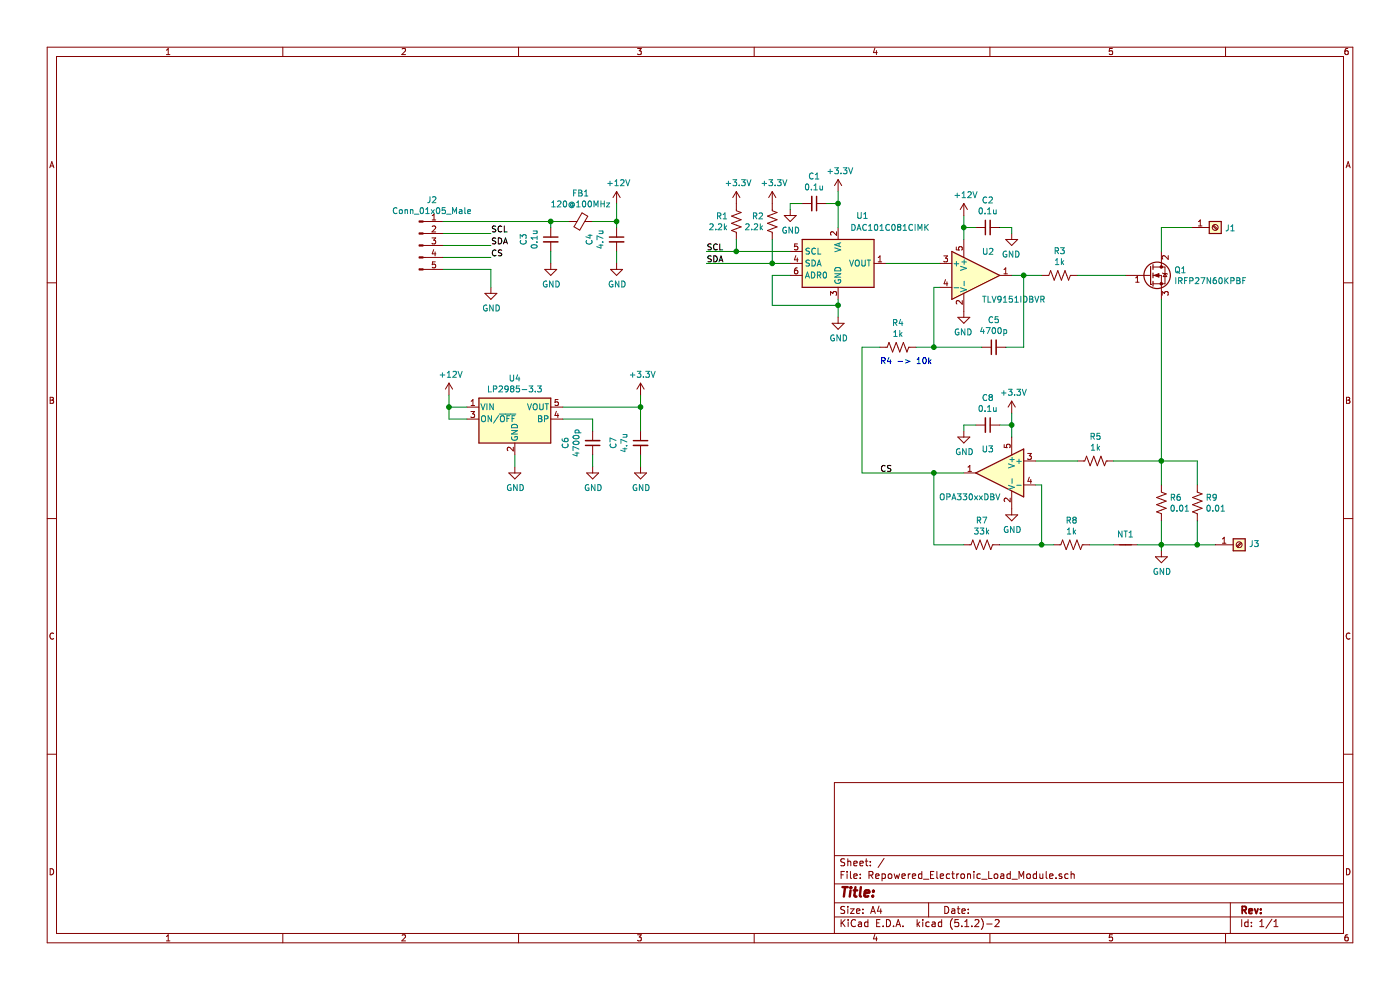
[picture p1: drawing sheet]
EESchema Schematic File Version 4
LIBS:Repowered_Electronic_Load_Module-cache
EELAYER 29 0
EELAYER END
$Descr A4 11693 8268
encoding utf-8
Sheet 1 1
Title ""
Date ""
Rev ""
Comp ""
Comment1 ""
Comment2 ""
Comment3 ""
Comment4 ""
$EndDescr
$Comp
L Analog_DAC:DAC101C081CIMK U1
U 1 1
P 7000 2200
F 0 "U1" H 7150 2600 50  0000 L CNN
F 1 "DAC101C081CIMK" H 7100 2500 50  0000 L CNN
F 2 "Package_TO_SOT_SMD:SOT-23-6" H 7650 1950 50  0001 C CNN
F 3 "http://www.ti.com/lit/ds/symlink/dac101c081.pdf" H 7000 2200 50  0001 C CNN
	1    7000 2200
	1    0    0    -1  
$EndComp
$Comp
L Amplifier_Operational:TLV2371DBV U2
U 1 1
P 8150 2300
F 0 "U2" H 8200 2500 50  0000 L CNN
F 1 "TLV9151IDBVR" H 8200 2100 50  0000 L CNN
F 2 "Package_TO_SOT_SMD:SOT-23-5" H 8050 2100 50  0001 L CNN
F 3 "http://www.ti.com/lit/ds/symlink/tlv2375.pdf" H 8150 2500 50  0001 C CNN
	1    8150 2300
	1    0    0    -1  
$EndComp
$Comp
L Device:C_Small C2
U 1 1
P 8250 1900
F 0 "C2" V 8021 1900 50  0000 C CNN
F 1 "0.1u" V 8112 1900 50  0000 C CNN
F 2 "Capacitor_SMD:C_0603_1608Metric" H 8250 1900 50  0001 C CNN
F 3 "~" H 8250 1900 50  0001 C CNN
	1    8250 1900
	0    -1   1    0   
$EndComp
$Comp
L power:GND #PWR07
U 1 1
P 8450 1950
F 0 "#PWR07" H 8450 1700 50  0001 C CNN
F 1 "GND" H 8455 1777 50  0000 C CNN
F 2 "" H 8450 1950 50  0001 C CNN
F 3 "" H 8450 1950 50  0001 C CNN
	1    8450 1950
	-1   0    0    -1  
$EndComp
Wire Wire Line
	8350 1900 8450 1900
Wire Wire Line
	8450 1900 8450 1950
Wire Wire Line
	8050 1800 8050 1900
Wire Wire Line
	8150 1900 8050 1900
Connection ~ 8050 1900
Wire Wire Line
	8050 1900 8050 2000
$Comp
L power:GND #PWR010
U 1 1
P 8050 2600
F 0 "#PWR010" H 8050 2350 50  0001 C CNN
F 1 "GND" H 8055 2427 50  0000 C CNN
F 2 "" H 8050 2600 50  0001 C CNN
F 3 "" H 8050 2600 50  0001 C CNN
	1    8050 2600
	-1   0    0    -1  
$EndComp
$Comp
L Device:C_Small C5
U 1 1
P 8300 2900
F 0 "C5" V 8071 2900 50  0000 C CNN
F 1 "4700p" V 8162 2900 50  0000 C CNN
F 2 "Capacitor_SMD:C_0603_1608Metric" H 8300 2900 50  0001 C CNN
F 3 "~" H 8300 2900 50  0001 C CNN
	1    8300 2900
	0    -1   1    0   
$EndComp
Wire Wire Line
	8200 2900 7800 2900
Wire Wire Line
	7800 2900 7800 2400
Wire Wire Line
	7800 2400 7850 2400
Wire Wire Line
	8450 2300 8550 2300
Wire Wire Line
	8550 2300 8550 2900
Wire Wire Line
	8550 2900 8400 2900
$Comp
L Device:C_Small C1
U 1 1
P 6800 1700
F 0 "C1" V 6571 1700 50  0000 C CNN
F 1 "0.1u" V 6662 1700 50  0000 C CNN
F 2 "Capacitor_SMD:C_0603_1608Metric" H 6800 1700 50  0001 C CNN
F 3 "~" H 6800 1700 50  0001 C CNN
	1    6800 1700
	0    1    1    0   
$EndComp
$Comp
L power:GND #PWR04
U 1 1
P 6600 1750
F 0 "#PWR04" H 6600 1500 50  0001 C CNN
F 1 "GND" H 6605 1577 50  0000 C CNN
F 2 "" H 6600 1750 50  0001 C CNN
F 3 "" H 6600 1750 50  0001 C CNN
	1    6600 1750
	1    0    0    -1  
$EndComp
Wire Wire Line
	6700 1700 6600 1700
Wire Wire Line
	6600 1700 6600 1750
$Comp
L power:+3.3V #PWR01
U 1 1
P 7000 1600
F 0 "#PWR01" H 7000 1450 50  0001 C CNN
F 1 "+3.3V" H 7015 1773 50  0000 C CNN
F 2 "" H 7000 1600 50  0001 C CNN
F 3 "" H 7000 1600 50  0001 C CNN
	1    7000 1600
	1    0    0    -1  
$EndComp
Wire Wire Line
	7000 1600 7000 1700
Wire Wire Line
	6900 1700 7000 1700
Connection ~ 7000 1700
Wire Wire Line
	7000 1700 7000 1900
$Comp
L power:GND #PWR011
U 1 1
P 7000 2650
F 0 "#PWR011" H 7000 2400 50  0001 C CNN
F 1 "GND" H 7005 2477 50  0000 C CNN
F 2 "" H 7000 2650 50  0001 C CNN
F 3 "" H 7000 2650 50  0001 C CNN
	1    7000 2650
	1    0    0    -1  
$EndComp
$Comp
L Device:R_US R4
U 1 1
P 7500 2900
F 0 "R4" V 7295 2900 50  0000 C CNN
F 1 "1k" V 7386 2900 50  0000 C CNN
F 2 "Resistor_SMD:R_0805_2012Metric" V 7540 2890 50  0001 C CNN
F 3 "~" H 7500 2900 50  0001 C CNN
	1    7500 2900
	0    1    1    0   
$EndComp
Wire Wire Line
	7650 2900 7800 2900
Connection ~ 7800 2900
$Comp
L power:+12V #PWR05
U 1 1
P 8050 1800
F 0 "#PWR05" H 8050 1650 50  0001 C CNN
F 1 "+12V" H 8065 1973 50  0000 C CNN
F 2 "" H 8050 1800 50  0001 C CNN
F 3 "" H 8050 1800 50  0001 C CNN
	1    8050 1800
	1    0    0    -1  
$EndComp
$Comp
L Device:R_US R3
U 1 1
P 8850 2300
F 0 "R3" V 8645 2300 50  0000 C CNN
F 1 "1k" V 8736 2300 50  0000 C CNN
F 2 "Resistor_SMD:R_0805_2012Metric" V 8890 2290 50  0001 C CNN
F 3 "~" H 8850 2300 50  0001 C CNN
	1    8850 2300
	0    1    1    0   
$EndComp
Wire Wire Line
	8700 2300 8550 2300
Connection ~ 8550 2300
$Comp
L Device:R_US R2
U 1 1
P 6450 1850
F 0 "R2" H 6382 1896 50  0000 R CNN
F 1 "2.2k" H 6382 1805 50  0000 R CNN
F 2 "Resistor_SMD:R_0805_2012Metric" V 6490 1840 50  0001 C CNN
F 3 "~" H 6450 1850 50  0001 C CNN
	1    6450 1850
	1    0    0    -1  
$EndComp
$Comp
L power:+3.3V #PWR03
U 1 1
P 6450 1700
F 0 "#PWR03" H 6450 1550 50  0001 C CNN
F 1 "+3.3V" H 6465 1873 50  0000 C CNN
F 2 "" H 6450 1700 50  0001 C CNN
F 3 "" H 6450 1700 50  0001 C CNN
	1    6450 1700
	1    0    0    -1  
$EndComp
$Comp
L Device:R_US R1
U 1 1
P 6150 1850
F 0 "R1" H 6082 1896 50  0000 R CNN
F 1 "2.2k" H 6082 1805 50  0000 R CNN
F 2 "Resistor_SMD:R_0805_2012Metric" V 6190 1840 50  0001 C CNN
F 3 "~" H 6150 1850 50  0001 C CNN
	1    6150 1850
	1    0    0    -1  
$EndComp
$Comp
L power:+3.3V #PWR02
U 1 1
P 6150 1700
F 0 "#PWR02" H 6150 1550 50  0001 C CNN
F 1 "+3.3V" H 6165 1873 50  0000 C CNN
F 2 "" H 6150 1700 50  0001 C CNN
F 3 "" H 6150 1700 50  0001 C CNN
	1    6150 1700
	1    0    0    -1  
$EndComp
Wire Wire Line
	6600 2100 6150 2100
Wire Wire Line
	6150 2000 6150 2100
Connection ~ 6150 2100
Wire Wire Line
	6150 2100 5900 2100
Wire Wire Line
	6450 2000 6450 2200
Wire Wire Line
	5900 2200 6450 2200
Connection ~ 6450 2200
Wire Wire Line
	6450 2200 6600 2200
Text Label 5900 2100 0    50   ~ 0
SCL
Text Label 5900 2200 0    50   ~ 0
SDA
Wire Wire Line
	7850 2200 7400 2200
$Comp
L Device:Q_NMOS_GDS Q1
U 1 1
P 9600 2300
AR Path="/605805C7" Ref="Q1"  Part="1" 
AR Path="/6050CF7B/605805C7" Ref="Q?"  Part="1" 
F 0 "Q1" H 9806 2346 50  0000 L CNN
F 1 "IRFP27N60KPBF" H 9806 2255 50  0000 L CNN
F 2 "Package_TO_SOT_THT:TO-247-3_Vertical" H 9800 2400 50  0001 C CNN
F 3 "~" H 9600 2300 50  0001 C CNN
	1    9600 2300
	1    0    0    -1  
$EndComp
$Comp
L power:GND #PWR019
U 1 1
P 9700 4600
F 0 "#PWR019" H 9700 4350 50  0001 C CNN
F 1 "GND" H 9705 4427 50  0000 C CNN
F 2 "" H 9700 4600 50  0001 C CNN
F 3 "" H 9700 4600 50  0001 C CNN
	1    9700 4600
	1    0    0    -1  
$EndComp
Wire Wire Line
	9700 4600 9700 4550
$Comp
L Connector:Screw_Terminal_01x01 J1
U 1 1
P 10150 1900
F 0 "J1" H 10230 1896 50  0000 L CNN
F 1 "Screw_Terminal_01x01" H 10230 1851 50  0001 L CNN
F 2 "MountingHole:MountingHole_4.3mm_M4_Pad_Via" H 10150 1900 50  0001 C CNN
F 3 "~" H 10150 1900 50  0001 C CNN
	1    10150 1900
	1    0    0    -1  
$EndComp
$Comp
L Device:R_US R6
U 1 1
P 9700 4200
F 0 "R6" H 9768 4246 50  0000 L CNN
F 1 "0.01" H 9768 4155 50  0000 L CNN
F 2 "Resistor_SMD:R_2512_6332Metric" V 9740 4190 50  0001 C CNN
F 3 "~" H 9700 4200 50  0001 C CNN
	1    9700 4200
	1    0    0    -1  
$EndComp
$Comp
L Device:Net-Tie_2 NT1
U 1 1
P 9400 4550
F 0 "NT1" H 9400 4639 50  0000 C CNN
F 1 "Net-Tie_2" H 9400 4640 50  0001 C CNN
F 2 "NetTie:NetTie-2_SMD_Pad0.5mm" H 9400 4550 50  0001 C CNN
F 3 "~" H 9400 4550 50  0001 C CNN
	1    9400 4550
	1    0    0    -1  
$EndComp
Wire Wire Line
	9500 4550 9700 4550
Connection ~ 9700 4550
Wire Wire Line
	9700 4550 9700 4350
Wire Wire Line
	9300 4550 9100 4550
$Comp
L Amplifier_Operational:OPA330xxDBV U3
U 1 1
P 8350 3950
F 0 "U3" H 8450 4150 50  0000 C CNN
F 1 "OPA330xxDBV" H 8600 3750 50  0000 C CNN
F 2 "Package_TO_SOT_SMD:SOT-23-5" H 8250 3750 50  0001 L CNN
F 3 "http://www.ti.com/lit/ds/symlink/opa330.pdf" H 8350 4150 50  0001 C CNN
	1    8350 3950
	-1   0    0    -1  
$EndComp
$Comp
L Device:C_Small C8
U 1 1
P 8250 3550
F 0 "C8" V 8021 3550 50  0000 C CNN
F 1 "0.1u" V 8112 3550 50  0000 C CNN
F 2 "Capacitor_SMD:C_0603_1608Metric" H 8250 3550 50  0001 C CNN
F 3 "~" H 8250 3550 50  0001 C CNN
	1    8250 3550
	0    1    1    0   
$EndComp
$Comp
L power:GND #PWR017
U 1 1
P 8050 3600
F 0 "#PWR017" H 8050 3350 50  0001 C CNN
F 1 "GND" H 8055 3427 50  0000 C CNN
F 2 "" H 8050 3600 50  0001 C CNN
F 3 "" H 8050 3600 50  0001 C CNN
	1    8050 3600
	1    0    0    -1  
$EndComp
Wire Wire Line
	8150 3550 8050 3550
Wire Wire Line
	8050 3550 8050 3600
$Comp
L power:+3.3V #PWR015
U 1 1
P 8450 3450
F 0 "#PWR015" H 8450 3300 50  0001 C CNN
F 1 "+3.3V" H 8465 3623 50  0000 C CNN
F 2 "" H 8450 3450 50  0001 C CNN
F 3 "" H 8450 3450 50  0001 C CNN
	1    8450 3450
	1    0    0    -1  
$EndComp
Wire Wire Line
	8450 3450 8450 3550
Wire Wire Line
	8350 3550 8450 3550
Connection ~ 8450 3550
Wire Wire Line
	8450 3550 8450 3650
$Comp
L Device:R_US R7
U 1 1
P 8200 4550
F 0 "R7" V 7995 4550 50  0000 C CNN
F 1 "33k" V 8086 4550 50  0000 C CNN
F 2 "Resistor_SMD:R_0805_2012Metric" V 8240 4540 50  0001 C CNN
F 3 "~" H 8200 4550 50  0001 C CNN
	1    8200 4550
	0    1    1    0   
$EndComp
$Comp
L power:GND #PWR018
U 1 1
P 8450 4250
F 0 "#PWR018" H 8450 4000 50  0001 C CNN
F 1 "GND" H 8455 4077 50  0000 C CNN
F 2 "" H 8450 4250 50  0001 C CNN
F 3 "" H 8450 4250 50  0001 C CNN
	1    8450 4250
	1    0    0    -1  
$EndComp
$Comp
L Device:R_US R8
U 1 1
P 8950 4550
F 0 "R8" V 8745 4550 50  0000 C CNN
F 1 "1k" V 8836 4550 50  0000 C CNN
F 2 "Resistor_SMD:R_0805_2012Metric" V 8990 4540 50  0001 C CNN
F 3 "~" H 8950 4550 50  0001 C CNN
	1    8950 4550
	0    1    1    0   
$EndComp
Wire Wire Line
	8650 4050 8700 4050
Wire Wire Line
	8700 4050 8700 4550
Wire Wire Line
	8700 4550 8800 4550
Connection ~ 8700 4550
Wire Wire Line
	8350 4550 8700 4550
Wire Wire Line
	8050 3950 7800 3950
Wire Wire Line
	7800 3950 7800 4550
Wire Wire Line
	7800 4550 8050 4550
$Comp
L Device:R_US R5
U 1 1
P 9150 3850
F 0 "R5" V 8945 3850 50  0000 C CNN
F 1 "1k" V 9036 3850 50  0000 C CNN
F 2 "Resistor_SMD:R_0805_2012Metric" V 9190 3840 50  0001 C CNN
F 3 "~" H 9150 3850 50  0001 C CNN
	1    9150 3850
	0    1    1    0   
$EndComp
Wire Wire Line
	9700 2500 9700 3850
Wire Wire Line
	9300 3850 9700 3850
Connection ~ 9700 3850
Wire Wire Line
	9700 3850 9700 4050
Connection ~ 7800 3950
$Comp
L Connector:Screw_Terminal_01x01 J?
U 1 1
P 10350 4550
AR Path="/6050CF7B/60580636" Ref="J?"  Part="1" 
AR Path="/60580636" Ref="J3"  Part="1" 
F 0 "J3" H 10430 4546 50  0000 L CNN
F 1 "Screw_Terminal_01x01" H 10430 4501 50  0001 L CNN
F 2 "MountingHole:MountingHole_4.3mm_M4_Pad_Via" H 10350 4550 50  0001 C CNN
F 3 "~" H 10350 4550 50  0001 C CNN
	1    10350 4550
	1    0    0    1   
$EndComp
Wire Wire Line
	10150 4550 10000 4550
Wire Wire Line
	9950 1900 9700 1900
Wire Wire Line
	9700 1900 9700 2100
Wire Wire Line
	9000 2300 9400 2300
Wire Wire Line
	7200 3950 7200 2900
Wire Wire Line
	7200 2900 7350 2900
Wire Wire Line
	7200 3950 7800 3950
Wire Wire Line
	8650 3850 9000 3850
Text Label 7350 3950 0    50   ~ 0
CS
$Comp
L power:+12V #PWR06
U 1 1
P 5150 1700
F 0 "#PWR06" H 5150 1550 50  0001 C CNN
F 1 "+12V" H 5165 1873 50  0000 C CNN
F 2 "" H 5150 1700 50  0001 C CNN
F 3 "" H 5150 1700 50  0001 C CNN
	1    5150 1700
	1    0    0    -1  
$EndComp
Text Label 4100 1950 0    50   ~ 0
SCL
Text Label 4100 2050 0    50   ~ 0
SDA
$Comp
L power:GND #PWR016
U 1 1
P 4100 2400
F 0 "#PWR016" H 4100 2150 50  0001 C CNN
F 1 "GND" H 4105 2227 50  0000 C CNN
F 2 "" H 4100 2400 50  0001 C CNN
F 3 "" H 4100 2400 50  0001 C CNN
	1    4100 2400
	1    0    0    -1  
$EndComp
Wire Wire Line
	4100 2400 4100 2250
Wire Wire Line
	4100 2250 3700 2250
Wire Wire Line
	3700 2050 4100 2050
Wire Wire Line
	4100 1950 3700 1950
$Comp
L Device:C_Small C3
U 1 1
P 4600 2000
F 0 "C3" V 4371 2000 50  0000 C CNN
F 1 "0.1u" V 4462 2000 50  0000 C CNN
F 2 "Capacitor_SMD:C_0603_1608Metric" H 4600 2000 50  0001 C CNN
F 3 "~" H 4600 2000 50  0001 C CNN
	1    4600 2000
	1    0    0    -1  
$EndComp
$Comp
L Device:Ferrite_Bead_Small FB1
U 1 1
P 4850 1850
F 0 "FB1" V 4613 1850 50  0000 C CNN
F 1 "120@100MHz" V 4704 1850 50  0000 C CNN
F 2 "Inductor_SMD:L_0805_2012Metric" V 4780 1850 50  0001 C CNN
F 3 "~" H 4850 1850 50  0001 C CNN
	1    4850 1850
	0    1    1    0   
$EndComp
Wire Wire Line
	4600 1850 4600 1900
Wire Wire Line
	4750 1850 4600 1850
Wire Wire Line
	4600 2100 4600 2200
$Comp
L power:GND #PWR08
U 1 1
P 4600 2200
F 0 "#PWR08" H 4600 1950 50  0001 C CNN
F 1 "GND" H 4605 2027 50  0000 C CNN
F 2 "" H 4600 2200 50  0001 C CNN
F 3 "" H 4600 2200 50  0001 C CNN
	1    4600 2200
	1    0    0    -1  
$EndComp
$Comp
L Device:C_Small C4
U 1 1
P 5150 2000
F 0 "C4" V 4921 2000 50  0000 C CNN
F 1 "4.7u" V 5012 2000 50  0000 C CNN
F 2 "Capacitor_SMD:C_0805_2012Metric" H 5150 2000 50  0001 C CNN
F 3 "~" H 5150 2000 50  0001 C CNN
	1    5150 2000
	1    0    0    -1  
$EndComp
Wire Wire Line
	5150 1900 5150 1850
Wire Wire Line
	4950 1850 5150 1850
Wire Wire Line
	5150 2100 5150 2200
$Comp
L power:GND #PWR09
U 1 1
P 5150 2200
F 0 "#PWR09" H 5150 1950 50  0001 C CNN
F 1 "GND" H 5155 2027 50  0000 C CNN
F 2 "" H 5150 2200 50  0001 C CNN
F 3 "" H 5150 2200 50  0001 C CNN
	1    5150 2200
	1    0    0    -1  
$EndComp
Wire Wire Line
	5150 1700 5150 1850
Connection ~ 5150 1850
Connection ~ 4600 1850
Wire Wire Line
	7000 2650 7000 2550
Wire Wire Line
	6600 2300 6450 2300
Wire Wire Line
	6450 2300 6450 2550
Wire Wire Line
	6450 2550 7000 2550
Connection ~ 7000 2550
Wire Wire Line
	7000 2550 7000 2500
Text Label 4100 2150 0    50   ~ 0
CS
Wire Wire Line
	4100 2150 3700 2150
$Comp
L Device:R_US R9
U 1 1
P 10000 4200
F 0 "R9" H 10068 4246 50  0000 L CNN
F 1 "0.01" H 10068 4155 50  0000 L CNN
F 2 "Resistor_SMD:R_2512_6332Metric" V 10040 4190 50  0001 C CNN
F 3 "~" H 10000 4200 50  0001 C CNN
	1    10000 4200
	1    0    0    -1  
$EndComp
Wire Wire Line
	10000 4350 10000 4550
Connection ~ 10000 4550
Wire Wire Line
	10000 4550 9700 4550
Wire Wire Line
	10000 4050 10000 3850
Wire Wire Line
	10000 3850 9700 3850
$Comp
L Regulator_Linear:LP2985-3.3 U4
U 1 1
P 4300 3500
F 0 "U4" H 4300 3842 50  0000 C CNN
F 1 "LP2985-3.3" H 4300 3751 50  0000 C CNN
F 2 "Package_TO_SOT_SMD:SOT-23-5" H 4300 3825 50  0001 C CNN
F 3 "http://www.ti.com/lit/ds/symlink/lp2985.pdf" H 4300 3500 50  0001 C CNN
	1    4300 3500
	1    0    0    -1  
$EndComp
$Comp
L Connector:Conn_01x05_Male J2
U 1 1
P 3500 2050
F 0 "J2" H 3608 2431 50  0000 C CNN
F 1 "Conn_01x05_Male" H 3608 2340 50  0000 C CNN
F 2 "Connector_Phoenix_MC:PhoenixContact_MC_1,5_5-G-3.5_1x05_P3.50mm_Horizontal" H 3500 2050 50  0001 C CNN
F 3 "~" H 3500 2050 50  0001 C CNN
	1    3500 2050
	1    0    0    -1  
$EndComp
Wire Wire Line
	3700 1850 4600 1850
$Comp
L Device:C_Small C7
U 1 1
P 5350 3700
F 0 "C7" V 5121 3700 50  0000 C CNN
F 1 "4.7u" V 5212 3700 50  0000 C CNN
F 2 "Capacitor_SMD:C_0805_2012Metric" H 5350 3700 50  0001 C CNN
F 3 "~" H 5350 3700 50  0001 C CNN
	1    5350 3700
	1    0    0    -1  
$EndComp
Wire Wire Line
	5350 3800 5350 3900
$Comp
L power:GND #PWR021
U 1 1
P 5350 3900
F 0 "#PWR021" H 5350 3650 50  0001 C CNN
F 1 "GND" H 5355 3727 50  0000 C CNN
F 2 "" H 5350 3900 50  0001 C CNN
F 3 "" H 5350 3900 50  0001 C CNN
	1    5350 3900
	1    0    0    -1  
$EndComp
$Comp
L Device:C_Small C6
U 1 1
P 4950 3700
F 0 "C6" V 4721 3700 50  0000 C CNN
F 1 "4700p" V 4812 3700 50  0000 C CNN
F 2 "Capacitor_SMD:C_0603_1608Metric" H 4950 3700 50  0001 C CNN
F 3 "~" H 4950 3700 50  0001 C CNN
	1    4950 3700
	1    0    0    1   
$EndComp
Wire Wire Line
	5350 3600 5350 3400
Wire Wire Line
	5350 3400 4700 3400
Wire Wire Line
	4950 3600 4950 3500
Wire Wire Line
	4700 3500 4950 3500
Wire Wire Line
	4950 3800 4950 3900
Wire Wire Line
	4300 3800 4300 3900
$Comp
L power:GND #PWR014
U 1 1
P 4300 3900
F 0 "#PWR014" H 4300 3650 50  0001 C CNN
F 1 "GND" H 4305 3727 50  0000 C CNN
F 2 "" H 4300 3900 50  0001 C CNN
F 3 "" H 4300 3900 50  0001 C CNN
	1    4300 3900
	1    0    0    -1  
$EndComp
$Comp
L power:GND #PWR020
U 1 1
P 4950 3900
F 0 "#PWR020" H 4950 3650 50  0001 C CNN
F 1 "GND" H 4955 3727 50  0000 C CNN
F 2 "" H 4950 3900 50  0001 C CNN
F 3 "" H 4950 3900 50  0001 C CNN
	1    4950 3900
	1    0    0    -1  
$EndComp
$Comp
L power:+12V #PWR012
U 1 1
P 3750 3300
F 0 "#PWR012" H 3750 3150 50  0001 C CNN
F 1 "+12V" H 3765 3473 50  0000 C CNN
F 2 "" H 3750 3300 50  0001 C CNN
F 3 "" H 3750 3300 50  0001 C CNN
	1    3750 3300
	1    0    0    -1  
$EndComp
Wire Wire Line
	3750 3400 3900 3400
Wire Wire Line
	3900 3500 3750 3500
Wire Wire Line
	3750 3300 3750 3400
Connection ~ 3750 3400
Wire Wire Line
	3750 3400 3750 3500
$Comp
L power:+3.3V #PWR013
U 1 1
P 5350 3300
F 0 "#PWR013" H 5350 3150 50  0001 C CNN
F 1 "+3.3V" H 5365 3473 50  0000 C CNN
F 2 "" H 5350 3300 50  0001 C CNN
F 3 "" H 5350 3300 50  0001 C CNN
	1    5350 3300
	1    0    0    -1  
$EndComp
Wire Wire Line
	5350 3300 5350 3400
Connection ~ 5350 3400
Text Notes 7350 3050 0    50   ~ 0
R4 -> 10k
$EndSCHEMATC
